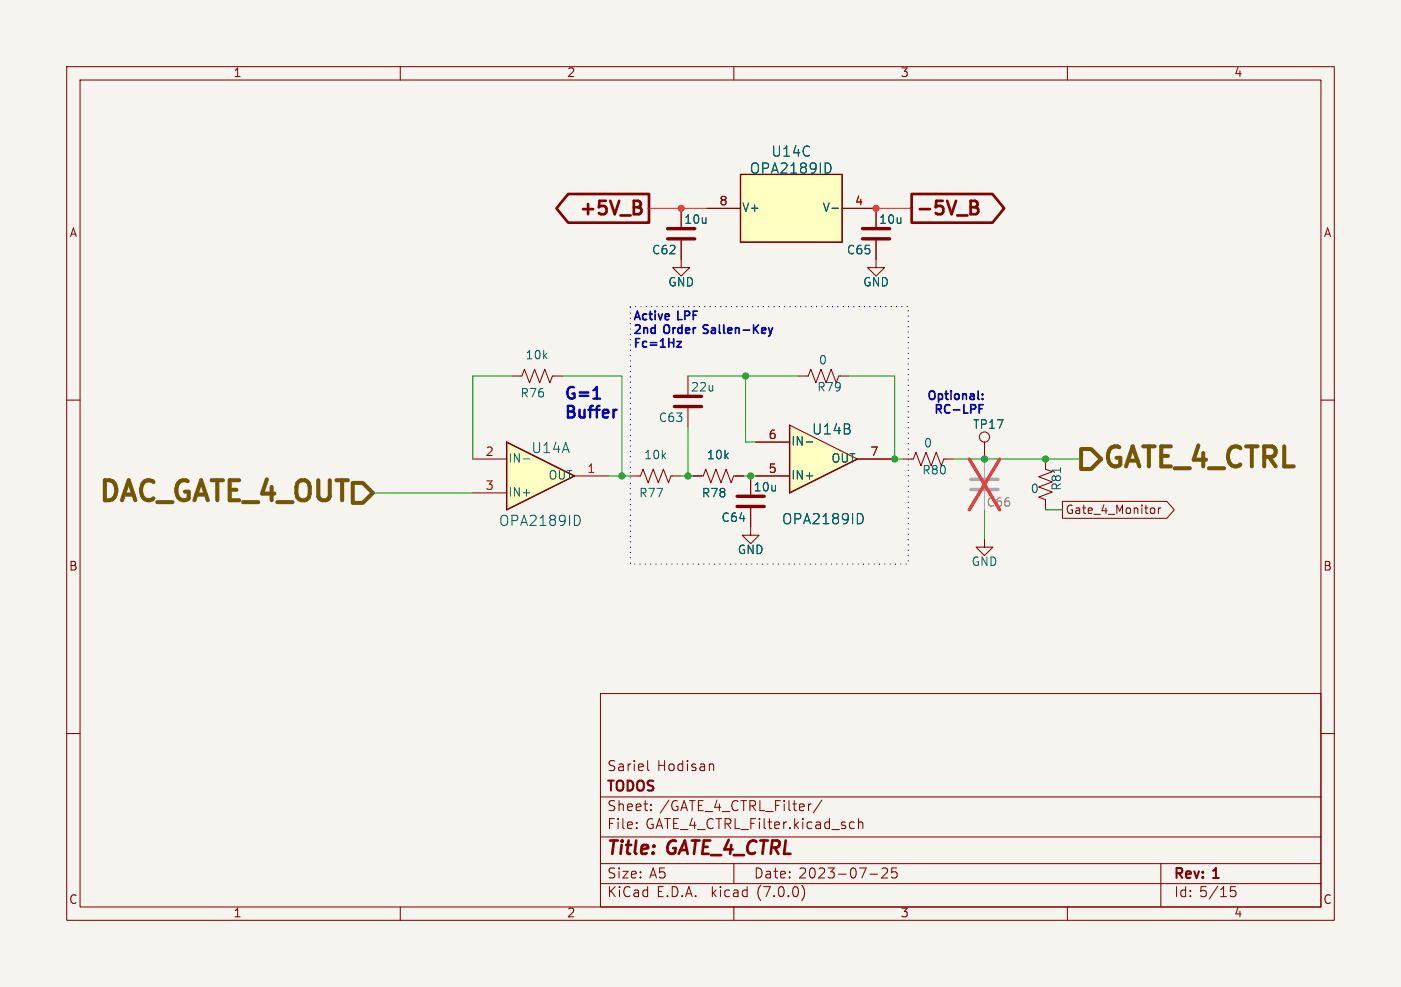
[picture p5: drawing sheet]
<svg xmlns="http://www.w3.org/2000/svg" width="210mm" height="148mm" viewBox="0 0 210 148" stroke-linecap="round" stroke-linejoin="round" font-family="sans-serif">
<path d="M0 0h210v148h-210z" fill="#f5f4ef" stroke="#f5f4ef" stroke-width=".15"/>
<g fill="none" stroke="#840000" stroke-width=".15">
<path d="M10 10h190v128h-190zM12 12h186v124h-186zM60 10v2M110 10v2M160 10v2M105.9 31.2h5.1M111 26.2h15.2v10.1h-15.2zM126.2 31.2h5.1v2.8M131.3 36.1v4h1.3l-1.3 1.3-1.3-1.3h1.3M10 60h2M198 60h2M112.5 76.2v4.1h1.3l-1.3 1.2-1.2-1.2h1.2"/>
<path d="M112.5 71.4v2.8M135.4 68.8h1.5l.4-1 .7 2.1 .8-2.1 .8 2.1 .7-2.1 .8 2.1 .4-1.1h1.5M147.6 66.3v2.5M156.7 68.8v1.6l1 .3-2 .8 2 .8-2 .7 2 .8-2 .7 1 .4v1.6M147.6 80.8v1.2h1.2l-1.2 1.3-1.3-1.3h1.3M10 110h2M90 104h108v32h-108zM90 119.5h108M97.1 114.1v1.2l.2 .3M106.5 114.6h.3l.2 .2v.8M123.2 120l-1.3 1.9M198 110h2"/>
<path d="M60 136v2M90 132.5h108M90 129.5h108M90 125.5h108M95.4 124.1v.2M95.4 123.3v.2M97.6 121.4v.2M97.6 120.6v.2M110 136v2M110 129.5v3M120.2 132.8a1.74 1.74 0 0 1 0 2.2M121.6 120.6l-.3 .1"/>
<path d="M127.6 123.3h.5M128.1 124.2l-.5 .1M128.7 123.4a.37 .37 0 0 1 .6 .1v.8M128.7 122.8v1.5M130.4 131.1h1.2M132.2 130.3l.2-.1h.5a.41 .41 0 0 1 .1 .6l-.9 .9h1M134.4 130.2h-.7l-.1 .7 .2-.2 .5 .1 .2 .2-.1 .5-.2 .2h-.4l-.2-.2M160 136v2M174 129.5v6.5M184.5 133h.7M184.5 133.6l.5-.1 .3 .3v.4l-.2 .2h-.6"/>
<circle cx="147.6" cy="65.5" r=".76"/>
</g>
<path d="M111 26.2h15.2v10.1h-15.2z" fill="#ffffc2" stroke="#ffffc2" stroke-width=".15"/>
<path d="M111 26.2h15.2v10.1h-15.2z" fill="none" stroke="#840000" stroke-width=".2"/>
<path d="M124.3 24.5l.3 .6-.1 .5-.2 .3M124.7 31.2h1" fill="none" stroke="#006464" stroke-width=".15"/>
<path d="M145.5 73.4h4.1M145.5 71.9h4.1" fill="none" stroke="#9c9b98" stroke-width=".51"/>
<path d="M147.6 68.8v2.8M147.6 73.7v2.8" fill="none" stroke="#9c9b98" stroke-width=".15"/>
<path d="M145.3 68.8l4.6 7.7M149.9 68.8l-4.6 7.7" fill="none" stroke="#eb3a3d" stroke-width=".46"/>
<path d="M129.3 35.8h4M129.3 34.3h4M110.5 75.9h4.1M110.5 74.4h4.1" fill="none" stroke="#840000" stroke-width=".51"/>
<path d="M118.4 63.8l10.1 5-10.1 5.1z" fill="#ffffc2"/>
<path d="M118.4 63.8v10.1l10.1-5.1" fill="none" stroke="#840000" stroke-width=".2"/>
<path d="M102.1 36.1v4h1.3l-1.3 1.3-1.3-1.3h1.3M102.1 31.2v2.8M119.6 56.4h1.6l.3-1 .8 2 .8-2 .7 2 .8-2 .7 2 .4-1h1.6M113.3 71.4h5.1M113.3 66.3h5.1M118.4 63.8l10.1 5-10.1 5.1zM128.5 68.8h5.1" fill="none" stroke="#840000" stroke-width=".15"/>
<path d="M120.9 66.3h.9M129.1 77.1l.3 .6-.1 .5-.2 .3" fill="none" stroke="#006464" stroke-width=".15"/>
<path d="M100.1 35.8h4M100.1 34.3h4" fill="none" stroke="#840000" stroke-width=".51"/>
<path d="M75.9 66.3l10.2 5.1-10.2 5.1z" fill="#ffffc2"/>
<path d="M75.9 66.3l10.2 5.1-10.2 5.1z" fill="none" stroke="#840000" stroke-width=".2"/>
<g fill="none" stroke="#840000" stroke-width=".15">
<path d="M102.1 31.2v2.8M102.1 36.1v2.8M105.9 31.2h5.1M126.2 31.2h5.1v2.8M131.3 36.1v2.8M76.7 56.4h1.5l.4-1 .8 2 .7-2 .8 2 .8-2 .7 2 .4-1h1.5M103.1 56.4v2.8M70.9 68.8h5M70.9 73.9h5M75.9 66.3l10.2 5.1-10.2 5.1zM86.1 71.4h5.1M94.5 71.4h1.5l.4-1 .8 2 .7-2 .8 2 .7-2 .8 2 .4-1h1.5"/>
<path d="M103.1 61.2v2.8M103.9 71.4h1.5l.4-1 .8 2 .7-2 .8 2 .7-2 .8 2 .4-1h1.5M112.5 71.4v2.8M112.5 76.2v2.8M113.3 71.4h5.1M113.3 66.3h5.1M128.5 68.8h5.1M147.6 66.3v2.5M159.3 75.2h15.6l1.1 1.3-1.1 1.2h-15.6zM173 76.2l.1 .2v.4l-.1 .2M173.6 76.2v.8M174 76.2h-.2l-.2 .2"/>
</g>
<path d="M124.3 24.5l.3 .6-.1 .5-.2 .3M124.7 31.2h1M78.4 68.8h1M86.7 77.3l.3 .6-.1 .5-.2 .3M120.9 66.3h.9M129.1 77.1l.3 .6-.1 .5-.2 .3" fill="none" stroke="#006464" stroke-width=".15"/>
<path d="M101.1 59.4h4.1M101.1 61h4.1" fill="none" stroke="#840000" stroke-width=".51"/>
<path d="M52.9 72.4h1.5l1.5 1.5-1.5 1.5h-1.5zM162.1 67.3h1.5l1.5 1.5-1.5 1.5h-1.5z" fill="none" stroke="#725600" stroke-width=".6"/>
<path d="M85.2 29.1h12.1v4.3h-12.1l-1.8-2.2zM95.7 30.1a.49 .49 0 0 1 .4 .5 .49 .49 0 0 1-.4 .5 .53 .53 0 0 1 .5 .5 .53 .53 0 0 1-.4 .5h-.8M136.7 29.1h12.1l1.7 2.1-1.7 2.2h-12.1zM145.5 30.1h.7a.49 .49 0 0 1 .4 .5 .49 .49 0 0 1-.4 .5M145.5 31.1h.7M146.2 31.1a.53 .53 0 0 1 .5 .5 .53 .53 0 0 1-.4 .5h-.8" fill="none" stroke="#840000" stroke-width=".4"/>
<path d="M101.5 51.2h.6l-.6 .8h.6M115.8 49.1l-.3 .9M147.3 59.8v.1M147.3 59.1v.1M146.8 61.3h.4M147.4 60.7h-.6v1.3" fill="none" stroke="#0000c2" stroke-width=".25"/>
<path d="M89 59.8h1" fill="none" stroke="#0000c2" stroke-width=".35"/>
<path d="M94.5 46h41.6v38.6h-41.6v-38.6" fill="none" stroke="#0000c2" stroke-width=".2" stroke-dasharray="0 .8"/>
<g fill="none" stroke="#009600" stroke-width=".15">
<path d="M76.7 56.4h-5.8v12.4M84.3 56.4h8.9v15M103.1 56.4h16.5M111.8 56.4v9.9h1.5M127.3 56.4h6.8v12.4M55.9 73.9h15M91.2 71.4h3.3M102.1 71.4h1.8M103.1 64v7.4M111.5 71.4h1.8M133.6 68.8h1.8M143 68.8h19.1"/>
<path d="M147.6 76.5v4.3M156.7 76.5h2.6"/>
</g>
<path d="M97.3 31.2h8.6M131.3 31.2h5.4" fill="none" stroke="#ff2e17" stroke-width=".15"/>
<path d="M147.6 68.8v2.8M147.6 73.7v2.8" fill="none" stroke="#9c9b98" stroke-width=".15"/>
<path d="M145.3 68.8l4.6 7.7M149.9 68.8l-4.6 7.7" fill="none" stroke="#eb3a3d" stroke-width=".46"/>
<g fill="#009600" stroke="#009600" stroke-width=".15">
<circle cx="134.1" cy="68.8" r=".46"/>
<circle cx="147.6" cy="68.8" r=".46"/>
<circle cx="156.7" cy="68.8" r=".46"/>
<circle cx="111.8" cy="56.4" r=".46"/>
<circle cx="112.5" cy="71.4" r=".46"/>
<circle cx="103.1" cy="71.4" r=".46"/>
<circle cx="93.2" cy="71.4" r=".46"/>
</g>
<g fill="#ff2e17" stroke="#ff2e17" stroke-width=".15">
<circle cx="131.3" cy="31.2" r=".46"/>
<circle cx="102.1" cy="31.2" r=".46"/>
</g>
<g font-size="4.2" fill="#725600">
<text x="165.5" y="71.1">GATE_4_CTRL</text>
<text x="14.1" y="76.2">DAC_GATE_4_OUT</text>
</g>
<g font-size="2.8" fill="#840000">
<text x="86.3" y="32.9">+5V_B</text>
<text x="137.4" y="32.9">-5V_B</text>
<text x="91" y="128.8">Title:</text>
<text x="100.1" y="128.8">GATE_4_CTRL</text>
</g>
<g font-size="2.4" fill="#0000c2">
<text x="84.7" y="60.2">G=1</text>
<text x="84.7" y="63">Buffer</text>
</g>
<g font-size="2.1" fill="#006464">
<text x="115.6" y="23.8">U14C</text>
<text x="112.3" y="26.4">OPA2189ID</text>
<text x="121.7" y="65.5">U14B</text>
<text x="79.6" y="68.3">U14A</text>
<text x="74.7" y="79.2">OPA2189ID</text>
<text x="117.2" y="78.9">OPA2189ID</text>
</g>
<g font-size="2.1" fill="#840000">
<text x="91" y="119.1">TODOS</text>
<text x="91" y="115.9">Sariel</text>
<text x="98.5" y="115.9">Hodisan</text>
<text x="91" y="124.6">File:</text>
<text x="91" y="121.9">Sheet:</text>
<text x="96.8" y="124.6">GATE_4_CTRL_Filter.kicad_sch</text>
<text x="98.9" y="121.9">/GATE_4_CTRL_Filter/</text>
<text x="91" y="134.8">KiCad</text>
<text x="91" y="132">Size:</text>
<text x="97.3" y="132">A5</text>
<text x="98.4" y="134.8">E.D.A.</text>
<text x="106.7" y="134.8">kicad</text>
<text x="113" y="132">Date:</text>
<text x="113.6" y="134.8">(7.0.0)</text>
<text x="119.7" y="132">2023-07-25</text>
<text x="176" y="132.2">Rev:</text>
<text x="176" y="134.8">Id: 5/15</text>
<text x="182" y="132.2">1</text>
</g>
<g font-size="1.8" fill="#840000">
<text x="35" y="11.8">1</text>
<text x="85" y="11.8">2</text>
<text x="135" y="11.8">3</text>
<text x="185" y="11.8">4</text>
<text x="10.4" y="35.8">A</text>
<text x="198.4" y="35.8">A</text>
<text x="159.7" y="77.4">Gate_4_Monitor</text>
<text x="10.3" y="85.8">B</text>
<text x="198.3" y="85.8">B</text>
<text x="10.3" y="135.8">C</text>
<text x="35" y="137.8">1</text>
<text x="85" y="137.8">2</text>
<text x="135" y="137.8">3</text>
<text x="185" y="137.8">4</text>
<text x="198.3" y="135.8">C</text>
</g>
<g font-size="1.8" fill="#006464">
<text x="102.5" y="33.8">10u</text>
<text x="111.3" y="32.1">V+</text>
<text x="123.2" y="32.1">V-</text>
<text x="131.7" y="33.8">10u</text>
<text x="97.7" y="38.4">C62</text>
<text x="126.9" y="38.4">C65</text>
<text x="100.1" y="43.2">GND</text>
<text x="129.3" y="43.2">GND</text>
<text x="78" y="59.9">R76</text>
<text x="78.7" y="54.2">10k</text>
<text x="103.5" y="59">22u</text>
<text x="122.4" y="59">R79</text>
<text x="122.7" y="54.9">0</text>
<text x="98.7" y="63.6">C63</text>
<text x="145.8" y="64.6">TP17</text>
<text x="76.2" y="69.7">IN-</text>
<text x="96.5" y="69.2">10k</text>
<text x="105.9" y="69.2">10k</text>
<text x="118.6" y="67.1">IN-</text>
<text x="124.5" y="69.7">OUT</text>
<text x="138.2" y="71.4">R80</text>
<text x="138.4" y="67.4">0</text>
<text x="76.2" y="74.7">IN+</text>
<text x="82.1" y="72.2">OUT</text>
<text x="95.7" y="74.9">R77</text>
<text x="105.1" y="74.9">R78</text>
<text x="112.9" y="74">10u</text>
<text x="118.6" y="72.2">IN+</text>
<text x="154.4" y="74.2">0</text>
<text x="159.3" y="73.7" transform="rotate(-90 159.3 73.7)">R81</text>
<text x="108.1" y="78.5">C64</text>
<text x="110.5" y="83.4">GND</text>
<text x="145.6" y="85.2">GND</text>
</g>
<g font-size="1.8" fill="#a90000">
<text x="107.8" y="31">8</text>
<text x="128.1" y="31">4</text>
<text x="72.7" y="68.6">2</text>
<text x="88" y="71.1">1</text>
<text x="115.2" y="71.1">5</text>
<text x="115.2" y="66">6</text>
<text x="130.4" y="68.6">7</text>
<text x="72.7" y="73.7">3</text>
</g>
<g font-size="1.8" fill="#0000c2">
<text x="95" y="48.2">Active</text>
<text x="95" y="50.3">2nd</text>
<text x="95" y="52.3">Fc=1Hz</text>
<text x="99.6" y="50.3">Order</text>
<text x="101.7" y="48.2">LPF</text>
<text x="105.9" y="50.3">Sallen-Key</text>
<text x="138.7" y="60.2">Optional:</text>
<text x="139.7" y="62.2">RC-LPF</text>
</g>
<text font-size="1.8" fill="#939391" x="147.8" y="76.3">C66</text>
</svg>
